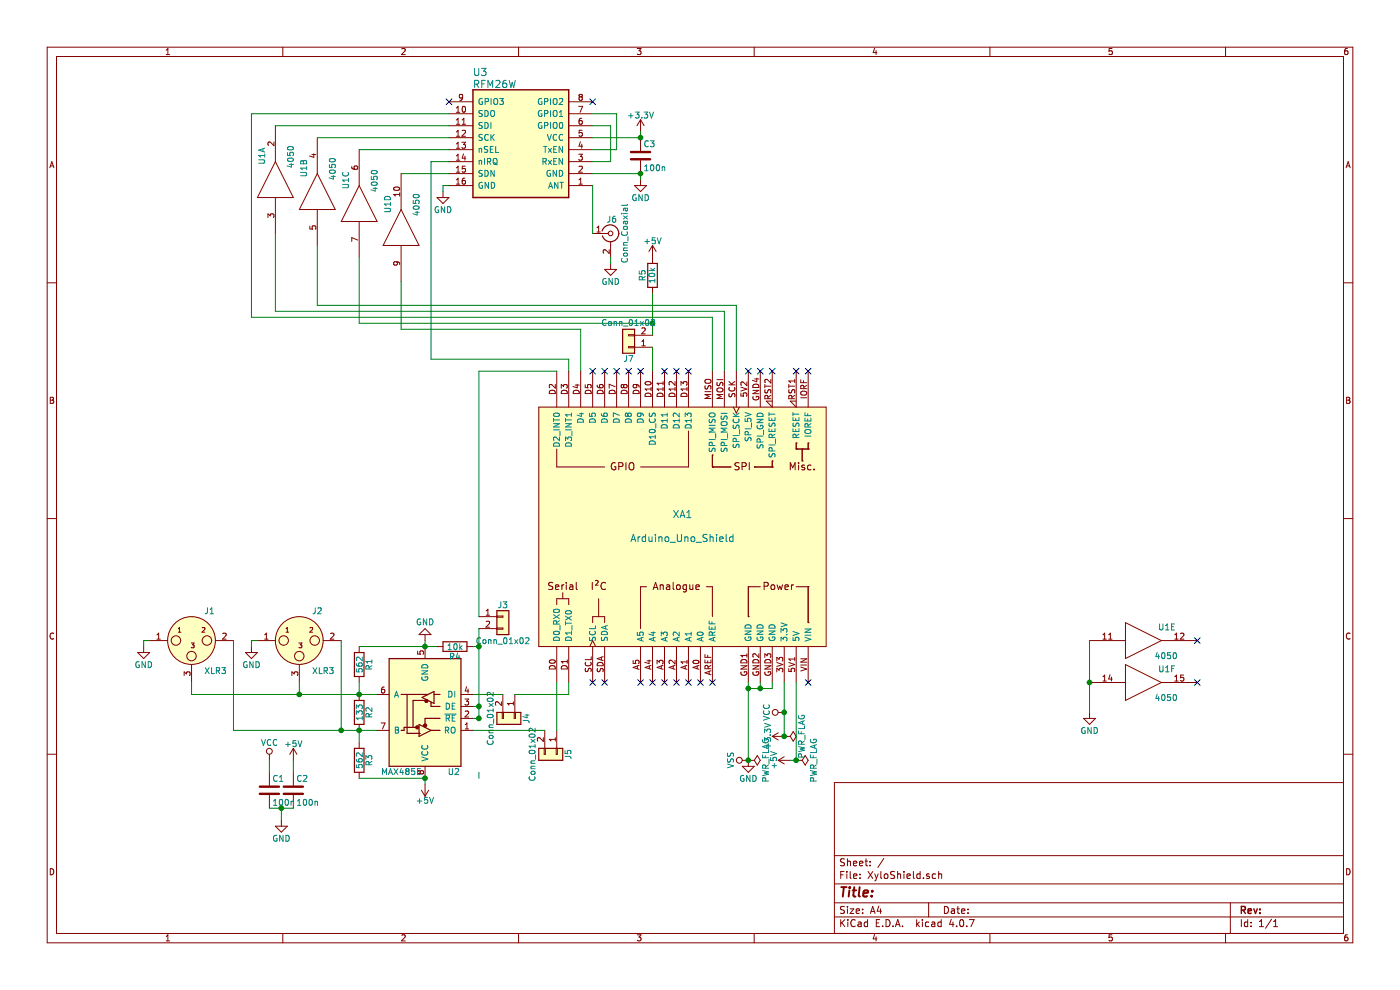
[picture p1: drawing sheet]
EESchema Schematic File Version 2
LIBS:power
LIBS:device
LIBS:switches
LIBS:relays
LIBS:motors
LIBS:transistors
LIBS:conn
LIBS:linear
LIBS:regul
LIBS:74xx
LIBS:cmos4000
LIBS:adc-dac
LIBS:memory
LIBS:xilinx
LIBS:microcontrollers
LIBS:dsp
LIBS:microchip
LIBS:analog_switches
LIBS:motorola
LIBS:texas
LIBS:intel
LIBS:audio
LIBS:interface
LIBS:digital-audio
LIBS:philips
LIBS:display
LIBS:cypress
LIBS:siliconi
LIBS:opto
LIBS:atmel
LIBS:contrib
LIBS:valves
LIBS:arduino
LIBS:RFM26W
LIBS:XLR
LIBS:XyloShield-cache
EELAYER 25 0
EELAYER END
$Descr A4 11693 8268
encoding utf-8
Sheet 1 1
Title ""
Date ""
Rev ""
Comp ""
Comment1 ""
Comment2 ""
Comment3 ""
Comment4 ""
$EndDescr
$Comp
L Arduino_Uno_Shield XA1
U 1 1
P 5700 4400
F 0 "XA1" V 5800 4400 60  0000 C CNN
F 1 "Arduino_Uno_Shield" V 5600 4400 60  0000 C CNN
F 2 "Arduino:Arduino_Uno_Shield" H 7500 8150 60  0001 C CNN
F 3 "" H 7500 8150 60  0001 C CNN
	1    5700 4400
	0    -1   -1   0   
$EndComp
$Comp
L RFM26W U3
U 1 1
P 3750 850
F 0 "U3" H 3950 1100 60  0000 L CNN
F 1 "RFM26W" H 3950 1000 60  0000 L CNN
F 2 "RFM26W:RFM26W" H 3750 850 60  0001 C CNN
F 3 "" H 3750 850 60  0000 C CNN
	1    3750 850 
	1    0    0    -1  
$EndComp
$Comp
L MAX485E U2
U 1 1
P 3550 6000
F 0 "U2" H 3310 6450 50  0000 C CNN
F 1 "MAX485E" H 3580 6450 50  0000 L CNN
F 2 "Housings_SOIC:SOIC-8_3.9x4.9mm_Pitch1.27mm" H 3550 5300 50  0001 C CNN
F 3 "" H 3550 6050 50  0001 C CNN
	1    3550 6000
	-1   0    0    1   
$EndComp
$Comp
L XLR3 J1
U 1 1
P 1600 5350
F 0 "J1" H 1750 5600 50  0000 C CNN
F 1 "XLR3" H 1800 5100 50  0000 C CNN
F 2 "XLR:XLR-NC3MA" H 1600 5350 50  0001 C CNN
F 3 "" H 1600 5350 50  0001 C CNN
	1    1600 5350
	1    0    0    -1  
$EndComp
$Comp
L XLR3 J2
U 1 1
P 2500 5350
F 0 "J2" H 2650 5600 50  0000 C CNN
F 1 "XLR3" H 2700 5100 50  0000 C CNN
F 2 "XLR:XLR-NC3FA" H 2500 5350 50  0001 C CNN
F 3 "" H 2500 5350 50  0001 C CNN
	1    2500 5350
	1    0    0    -1  
$EndComp
$Comp
L +3.3V #PWR01
U 1 1
P 6550 6150
F 0 "#PWR01" H 6550 6000 50  0001 C CNN
F 1 "+3.3V" H 6550 6290 50  0000 C CNN
F 2 "" H 6550 6150 50  0001 C CNN
F 3 "" H 6550 6150 50  0001 C CNN
	1    6550 6150
	0    -1   -1   0   
$EndComp
$Comp
L +3.3V #PWR02
U 1 1
P 5350 1100
F 0 "#PWR02" H 5350 950 50  0001 C CNN
F 1 "+3.3V" H 5350 1240 50  0000 C CNN
F 2 "" H 5350 1100 50  0001 C CNN
F 3 "" H 5350 1100 50  0001 C CNN
	1    5350 1100
	1    0    0    -1  
$EndComp
$Comp
L GND #PWR03
U 1 1
P 6250 6350
F 0 "#PWR03" H 6250 6100 50  0001 C CNN
F 1 "GND" H 6250 6200 50  0000 C CNN
F 2 "" H 6250 6350 50  0001 C CNN
F 3 "" H 6250 6350 50  0001 C CNN
	1    6250 6350
	1    0    0    -1  
$EndComp
$Comp
L GND #PWR04
U 1 1
P 3700 1600
F 0 "#PWR04" H 3700 1350 50  0001 C CNN
F 1 "GND" H 3700 1450 50  0000 C CNN
F 2 "" H 3700 1600 50  0001 C CNN
F 3 "" H 3700 1600 50  0001 C CNN
	1    3700 1600
	1    0    0    -1  
$EndComp
$Comp
L GND #PWR05
U 1 1
P 3550 5350
F 0 "#PWR05" H 3550 5100 50  0001 C CNN
F 1 "GND" H 3550 5200 50  0000 C CNN
F 2 "" H 3550 5350 50  0001 C CNN
F 3 "" H 3550 5350 50  0001 C CNN
	1    3550 5350
	-1   0    0    1   
$EndComp
$Comp
L GND #PWR06
U 1 1
P 1200 5400
F 0 "#PWR06" H 1200 5150 50  0001 C CNN
F 1 "GND" H 1200 5250 50  0000 C CNN
F 2 "" H 1200 5400 50  0001 C CNN
F 3 "" H 1200 5400 50  0001 C CNN
	1    1200 5400
	1    0    0    -1  
$EndComp
$Comp
L GND #PWR07
U 1 1
P 2100 5400
F 0 "#PWR07" H 2100 5150 50  0001 C CNN
F 1 "GND" H 2100 5250 50  0000 C CNN
F 2 "" H 2100 5400 50  0001 C CNN
F 3 "" H 2100 5400 50  0001 C CNN
	1    2100 5400
	1    0    0    -1  
$EndComp
$Comp
L +5V #PWR08
U 1 1
P 3550 6550
F 0 "#PWR08" H 3550 6400 50  0001 C CNN
F 1 "+5V" H 3550 6690 50  0000 C CNN
F 2 "" H 3550 6550 50  0001 C CNN
F 3 "" H 3550 6550 50  0001 C CNN
	1    3550 6550
	-1   0    0    1   
$EndComp
$Comp
L +5V #PWR09
U 1 1
P 6600 6350
F 0 "#PWR09" H 6600 6200 50  0001 C CNN
F 1 "+5V" H 6600 6490 50  0000 C CNN
F 2 "" H 6600 6350 50  0001 C CNN
F 3 "" H 6600 6350 50  0001 C CNN
	1    6600 6350
	0    -1   -1   0   
$EndComp
$Comp
L 4050 U1
U 4 1
P 3350 1900
F 0 "U1" H 3545 2015 50  0000 C CNN
F 1 "4050" H 3540 1775 50  0000 C CNN
F 2 "Housings_SOIC:SOIC-16_3.9x9.9mm_Pitch1.27mm" H 3350 1900 60  0001 C CNN
F 3 "" H 3350 1900 60  0001 C CNN
	4    3350 1900
	0    -1   -1   0   
$EndComp
$Comp
L 4050 U1
U 3 1
P 3000 1700
F 0 "U1" H 3195 1815 50  0000 C CNN
F 1 "4050" H 3190 1575 50  0000 C CNN
F 2 "Housings_SOIC:SOIC-16_3.9x9.9mm_Pitch1.27mm" H 3000 1700 60  0001 C CNN
F 3 "" H 3000 1700 60  0001 C CNN
	3    3000 1700
	0    -1   -1   0   
$EndComp
$Comp
L 4050 U1
U 2 1
P 2650 1600
F 0 "U1" H 2845 1715 50  0000 C CNN
F 1 "4050" H 2840 1475 50  0000 C CNN
F 2 "Housings_SOIC:SOIC-16_3.9x9.9mm_Pitch1.27mm" H 2650 1600 60  0001 C CNN
F 3 "" H 2650 1600 60  0001 C CNN
	2    2650 1600
	0    -1   -1   0   
$EndComp
$Comp
L 4050 U1
U 1 1
P 2300 1500
F 0 "U1" H 2495 1615 50  0000 C CNN
F 1 "4050" H 2490 1375 50  0000 C CNN
F 2 "Housings_SOIC:SOIC-16_3.9x9.9mm_Pitch1.27mm" H 2300 1500 60  0001 C CNN
F 3 "" H 2300 1500 60  0001 C CNN
	1    2300 1500
	0    -1   -1   0   
$EndComp
$Comp
L 4050 U1
U 5 1
P 9550 5350
F 0 "U1" H 9745 5465 50  0000 C CNN
F 1 "4050" H 9740 5225 50  0000 C CNN
F 2 "Housings_SOIC:SOIC-16_3.9x9.9mm_Pitch1.27mm" H 9550 5350 60  0001 C CNN
F 3 "" H 9550 5350 60  0001 C CNN
	5    9550 5350
	1    0    0    -1  
$EndComp
$Comp
L 4050 U1
U 6 1
P 9550 5700
F 0 "U1" H 9745 5815 50  0000 C CNN
F 1 "4050" H 9740 5575 50  0000 C CNN
F 2 "Housings_SOIC:SOIC-16_3.9x9.9mm_Pitch1.27mm" H 9550 5700 60  0001 C CNN
F 3 "" H 9550 5700 60  0001 C CNN
	6    9550 5700
	1    0    0    -1  
$EndComp
$Comp
L GND #PWR010
U 1 1
P 9100 5950
F 0 "#PWR010" H 9100 5700 50  0001 C CNN
F 1 "GND" H 9100 5800 50  0000 C CNN
F 2 "" H 9100 5950 50  0001 C CNN
F 3 "" H 9100 5950 50  0001 C CNN
	1    9100 5950
	1    0    0    -1  
$EndComp
$Comp
L VCC #PWR011
U 1 1
P 6550 5950
F 0 "#PWR011" H 6550 5800 50  0001 C CNN
F 1 "VCC" H 6550 6100 50  0000 C CNN
F 2 "" H 6550 5950 50  0001 C CNN
F 3 "" H 6550 5950 50  0001 C CNN
	1    6550 5950
	0    -1   -1   0   
$EndComp
$Comp
L GND #PWR012
U 1 1
P 5350 1500
F 0 "#PWR012" H 5350 1250 50  0001 C CNN
F 1 "GND" H 5350 1350 50  0000 C CNN
F 2 "" H 5350 1500 50  0001 C CNN
F 3 "" H 5350 1500 50  0001 C CNN
	1    5350 1500
	1    0    0    -1  
$EndComp
$Comp
L Conn_01x02 J4
U 1 1
P 4300 6000
F 0 "J4" H 4300 6100 50  0000 C CNN
F 1 "Conn_01x02" H 4300 5800 50  0000 C CNN
F 2 "Pin_Headers:Pin_Header_Straight_1x02_Pitch2.54mm" H 4300 6000 50  0001 C CNN
F 3 "" H 4300 6000 50  0001 C CNN
	1    4300 6000
	0    1    1    0   
$EndComp
$Comp
L Conn_01x02 J5
U 1 1
P 4650 6300
F 0 "J5" H 4650 6400 50  0000 C CNN
F 1 "Conn_01x02" H 4650 6100 50  0000 C CNN
F 2 "Pin_Headers:Pin_Header_Straight_1x02_Pitch2.54mm" H 4650 6300 50  0001 C CNN
F 3 "" H 4650 6300 50  0001 C CNN
	1    4650 6300
	0    1    1    0   
$EndComp
$Comp
L Conn_01x02 J3
U 1 1
P 4200 5150
F 0 "J3" H 4200 5250 50  0000 C CNN
F 1 "Conn_01x02" H 4200 4950 50  0000 C CNN
F 2 "Pin_Headers:Pin_Header_Straight_1x02_Pitch2.54mm" H 4200 5150 50  0001 C CNN
F 3 "" H 4200 5150 50  0001 C CNN
	1    4200 5150
	1    0    0    -1  
$EndComp
$Comp
L R R1
U 1 1
P 3000 5550
F 0 "R1" V 3080 5550 50  0000 C CNN
F 1 "562" V 3000 5550 50  0000 C CNN
F 2 "Resistors_SMD:R_0603_HandSoldering" V 2930 5550 50  0001 C CNN
F 3 "" H 3000 5550 50  0001 C CNN
	1    3000 5550
	1    0    0    -1  
$EndComp
$Comp
L R R3
U 1 1
P 3000 6350
F 0 "R3" V 3080 6350 50  0000 C CNN
F 1 "562" V 3000 6350 50  0000 C CNN
F 2 "Resistors_SMD:R_0603_HandSoldering" V 2930 6350 50  0001 C CNN
F 3 "" H 3000 6350 50  0001 C CNN
	1    3000 6350
	1    0    0    -1  
$EndComp
$Comp
L R R2
U 1 1
P 3000 5950
F 0 "R2" V 3080 5950 50  0000 C CNN
F 1 "133" V 3000 5950 50  0000 C CNN
F 2 "Resistors_SMD:R_0603_HandSoldering" V 2930 5950 50  0001 C CNN
F 3 "" H 3000 5950 50  0001 C CNN
	1    3000 5950
	1    0    0    -1  
$EndComp
$Comp
L C C3
U 1 1
P 5350 1300
F 0 "C3" H 5375 1400 50  0000 L CNN
F 1 "100n" H 5375 1200 50  0000 L CNN
F 2 "Capacitors_SMD:C_0603_HandSoldering" H 5388 1150 50  0001 C CNN
F 3 "" H 5350 1300 50  0001 C CNN
	1    5350 1300
	1    0    0    -1  
$EndComp
$Comp
L C C2
U 1 1
P 2450 6600
F 0 "C2" H 2475 6700 50  0000 L CNN
F 1 "100n" H 2475 6500 50  0000 L CNN
F 2 "Capacitors_SMD:C_0603_HandSoldering" H 2488 6450 50  0001 C CNN
F 3 "" H 2450 6600 50  0001 C CNN
	1    2450 6600
	1    0    0    -1  
$EndComp
$Comp
L GND #PWR013
U 1 1
P 2350 6850
F 0 "#PWR013" H 2350 6600 50  0001 C CNN
F 1 "GND" H 2350 6700 50  0000 C CNN
F 2 "" H 2350 6850 50  0001 C CNN
F 3 "" H 2350 6850 50  0001 C CNN
	1    2350 6850
	1    0    0    -1  
$EndComp
$Comp
L +5V #PWR014
U 1 1
P 2450 6350
F 0 "#PWR014" H 2450 6200 50  0001 C CNN
F 1 "+5V" H 2450 6490 50  0000 C CNN
F 2 "" H 2450 6350 50  0001 C CNN
F 3 "" H 2450 6350 50  0001 C CNN
	1    2450 6350
	1    0    0    -1  
$EndComp
$Comp
L VCC #PWR015
U 1 1
P 2250 6350
F 0 "#PWR015" H 2250 6200 50  0001 C CNN
F 1 "VCC" H 2250 6500 50  0000 C CNN
F 2 "" H 2250 6350 50  0001 C CNN
F 3 "" H 2250 6350 50  0001 C CNN
	1    2250 6350
	1    0    0    -1  
$EndComp
$Comp
L C C1
U 1 1
P 2250 6600
F 0 "C1" H 2275 6700 50  0000 L CNN
F 1 "100n" H 2275 6500 50  0000 L CNN
F 2 "Capacitors_SMD:C_0603_HandSoldering" H 2288 6450 50  0001 C CNN
F 3 "" H 2250 6600 50  0001 C CNN
	1    2250 6600
	1    0    0    -1  
$EndComp
$Comp
L Conn_Coaxial J6
U 1 1
P 5100 1950
F 0 "J6" H 5110 2070 50  0000 C CNN
F 1 "Conn_Coaxial" V 5215 1950 50  0000 C CNN
F 2 "Connectors:SMA_THT_Jack_Straight" H 5100 1950 50  0001 C CNN
F 3 "" H 5100 1950 50  0001 C CNN
	1    5100 1950
	1    0    0    -1  
$EndComp
$Comp
L GND #PWR016
U 1 1
P 5100 2200
F 0 "#PWR016" H 5100 1950 50  0001 C CNN
F 1 "GND" H 5100 2050 50  0000 C CNN
F 2 "" H 5100 2200 50  0001 C CNN
F 3 "" H 5100 2200 50  0001 C CNN
	1    5100 2200
	1    0    0    -1  
$EndComp
NoConn ~ 4950 3100
NoConn ~ 5050 3100
NoConn ~ 5150 3100
NoConn ~ 5250 3100
NoConn ~ 5350 3100
NoConn ~ 5550 3100
NoConn ~ 5650 3100
NoConn ~ 5750 3100
NoConn ~ 6250 3100
NoConn ~ 6350 3100
NoConn ~ 6450 3100
NoConn ~ 6650 3100
NoConn ~ 6750 3100
NoConn ~ 4950 5700
NoConn ~ 5050 5700
NoConn ~ 5350 5700
NoConn ~ 5450 5700
NoConn ~ 5550 5700
NoConn ~ 5650 5700
NoConn ~ 5750 5700
NoConn ~ 5850 5700
NoConn ~ 5950 5700
NoConn ~ 6750 5700
NoConn ~ 4950 850 
NoConn ~ 3750 850 
NoConn ~ 10000 5700
NoConn ~ 10000 5350
$Comp
L PWR_FLAG #FLG017
U 1 1
P 6650 6350
F 0 "#FLG017" H 6650 6425 50  0001 C CNN
F 1 "PWR_FLAG" H 6650 6500 50  0000 C CNN
F 2 "" H 6650 6350 50  0001 C CNN
F 3 "" H 6650 6350 50  0001 C CNN
	1    6650 6350
	0    1    1    0   
$EndComp
$Comp
L PWR_FLAG #FLG018
U 1 1
P 6550 6150
F 0 "#FLG018" H 6550 6225 50  0001 C CNN
F 1 "PWR_FLAG" H 6550 6300 50  0000 C CNN
F 2 "" H 6550 6150 50  0001 C CNN
F 3 "" H 6550 6150 50  0001 C CNN
	1    6550 6150
	0    1    1    0   
$EndComp
$Comp
L VSS #PWR019
U 1 1
P 6250 6350
F 0 "#PWR019" H 6250 6200 50  0001 C CNN
F 1 "VSS" H 6250 6500 50  0000 C CNN
F 2 "" H 6250 6350 50  0001 C CNN
F 3 "" H 6250 6350 50  0001 C CNN
	1    6250 6350
	0    -1   -1   0   
$EndComp
$Comp
L PWR_FLAG #FLG020
U 1 1
P 6250 6350
F 0 "#FLG020" H 6250 6425 50  0001 C CNN
F 1 "PWR_FLAG" H 6250 6500 50  0000 C CNN
F 2 "" H 6250 6350 50  0001 C CNN
F 3 "" H 6250 6350 50  0001 C CNN
	1    6250 6350
	0    1    1    0   
$EndComp
$Comp
L R R4
U 1 1
P 3800 5400
F 0 "R4" V 3880 5400 50  0000 C CNN
F 1 "10k" V 3800 5400 50  0000 C CNN
F 2 "Resistors_SMD:R_0603_HandSoldering" V 3730 5400 50  0001 C CNN
F 3 "" H 3800 5400 50  0001 C CNN
	1    3800 5400
	0    1    1    0   
$EndComp
$Comp
L R R5
U 1 1
P 5450 2300
F 0 "R5" V 5530 2300 50  0000 C CNN
F 1 "10k" V 5450 2300 50  0000 C CNN
F 2 "Resistors_SMD:R_0603_HandSoldering" V 5380 2300 50  0001 C CNN
F 3 "" H 5450 2300 50  0001 C CNN
	1    5450 2300
	-1   0    0    1   
$EndComp
$Comp
L +5V #PWR021
U 1 1
P 5450 2150
F 0 "#PWR021" H 5450 2000 50  0001 C CNN
F 1 "+5V" H 5450 2290 50  0000 C CNN
F 2 "" H 5450 2150 50  0001 C CNN
F 3 "" H 5450 2150 50  0001 C CNN
	1    5450 2150
	1    0    0    -1  
$EndComp
Wire Wire Line
	4950 950  5150 950 
Wire Wire Line
	5150 950  5150 1250
Wire Wire Line
	5150 1250 4950 1250
Wire Wire Line
	4950 1350 5100 1350
Wire Wire Line
	5100 1350 5100 1050
Wire Wire Line
	5100 1050 4950 1050
Wire Wire Line
	3750 1550 3700 1550
Wire Wire Line
	3700 1550 3700 1600
Wire Wire Line
	4000 6000 3950 6000
Wire Wire Line
	4000 5900 3950 5900
Wire Wire Line
	9100 5350 9100 5950
Connection ~ 9100 5700
Wire Wire Line
	6650 5700 6650 6350
Wire Wire Line
	6650 6350 6600 6350
Wire Wire Line
	6550 5700 6550 6150
Connection ~ 6550 5950
Wire Wire Line
	3550 6550 3550 6500
Wire Wire Line
	3550 5400 3550 5350
Wire Wire Line
	4950 1150 5350 1150
Wire Wire Line
	5350 1150 5350 1100
Wire Wire Line
	4950 1450 5350 1450
Wire Wire Line
	5350 1450 5350 1500
Wire Wire Line
	3750 1050 2300 1050
Wire Wire Line
	3750 1150 2650 1150
Wire Wire Line
	3750 1250 3000 1250
Wire Wire Line
	3750 1450 3350 1450
Wire Wire Line
	6250 5700 6250 6350
Wire Wire Line
	6350 5700 6350 5750
Wire Wire Line
	6250 5750 6450 5750
Connection ~ 6250 5750
Wire Wire Line
	6450 5750 6450 5700
Connection ~ 6350 5750
Wire Wire Line
	6150 2550 6150 3100
Wire Wire Line
	2650 2550 6150 2550
Wire Wire Line
	6050 3100 6050 2600
Wire Wire Line
	6050 2600 2300 2600
Wire Wire Line
	2300 2600 2300 1950
Wire Wire Line
	3750 950  2100 950 
Wire Wire Line
	2100 950  2100 2650
Wire Wire Line
	2100 2650 5950 2650
Wire Wire Line
	5950 2650 5950 3100
Wire Wire Line
	2650 2050 2650 2550
Wire Wire Line
	3950 5800 4200 5800
Wire Wire Line
	4300 5800 4750 5800
Wire Wire Line
	4750 5800 4750 5700
Wire Wire Line
	4650 5700 4650 6100
Wire Wire Line
	4550 6100 3950 6100
Wire Wire Line
	4650 3100 4000 3100
Connection ~ 4000 5900
Wire Wire Line
	4000 3100 4000 5150
Wire Wire Line
	4000 5250 4000 6000
Wire Wire Line
	1600 5800 3150 5800
Wire Wire Line
	2500 5800 2500 5700
Wire Wire Line
	1600 5700 1600 5800
Connection ~ 2500 5800
Wire Wire Line
	2850 5350 2850 6100
Wire Wire Line
	1950 6100 3150 6100
Wire Wire Line
	1950 5350 1950 6100
Connection ~ 2850 6100
Wire Wire Line
	2150 5350 2100 5350
Wire Wire Line
	2100 5350 2100 5400
Wire Wire Line
	1250 5350 1200 5350
Wire Wire Line
	1200 5350 1200 5400
Wire Wire Line
	3000 6100 3000 6200
Connection ~ 3000 6100
Wire Wire Line
	3000 5700 3000 5800
Connection ~ 3000 5800
Wire Wire Line
	3000 5400 3650 5400
Connection ~ 3550 5400
Wire Wire Line
	3550 6500 3000 6500
Connection ~ 3550 6500
Wire Wire Line
	3750 1350 3600 1350
Wire Wire Line
	3600 1350 3600 3000
Wire Wire Line
	3600 3000 4750 3000
Wire Wire Line
	4750 3000 4750 3100
Wire Wire Line
	5450 2450 5450 2800
Wire Wire Line
	3000 2700 3000 2150
Wire Wire Line
	4850 3100 4850 2750
Wire Wire Line
	4850 2750 3350 2750
Wire Wire Line
	3350 2750 3350 2350
Wire Wire Line
	2250 6350 2250 6450
Wire Wire Line
	2450 6350 2450 6450
Wire Wire Line
	2250 6750 2450 6750
Wire Wire Line
	2350 6750 2350 6850
Connection ~ 2350 6750
Wire Wire Line
	4950 1550 4950 1950
Wire Wire Line
	5100 2150 5100 2200
Connection ~ 6550 6150
Connection ~ 6650 6350
Connection ~ 6250 6350
Connection ~ 5350 1150
Connection ~ 5350 1450
Connection ~ 4000 6000
Wire Wire Line
	4000 6500 4000 6450
Connection ~ 5450 2700
Wire Wire Line
	5450 2700 3000 2700
$Comp
L Conn_01x02 J7
U 1 1
P 5250 2900
F 0 "J7" H 5250 3000 50  0000 C CNN
F 1 "Conn_01x02" H 5250 2700 50  0000 C CNN
F 2 "Pin_Headers:Pin_Header_Straight_1x02_Pitch2.54mm" H 5250 2900 50  0001 C CNN
F 3 "" H 5250 2900 50  0001 C CNN
	1    5250 2900
	-1   0    0    1   
$EndComp
Wire Wire Line
	5450 2900 5450 3100
Wire Wire Line
	3950 5400 4000 5400
Connection ~ 4000 5400
$EndSCHEMATC
